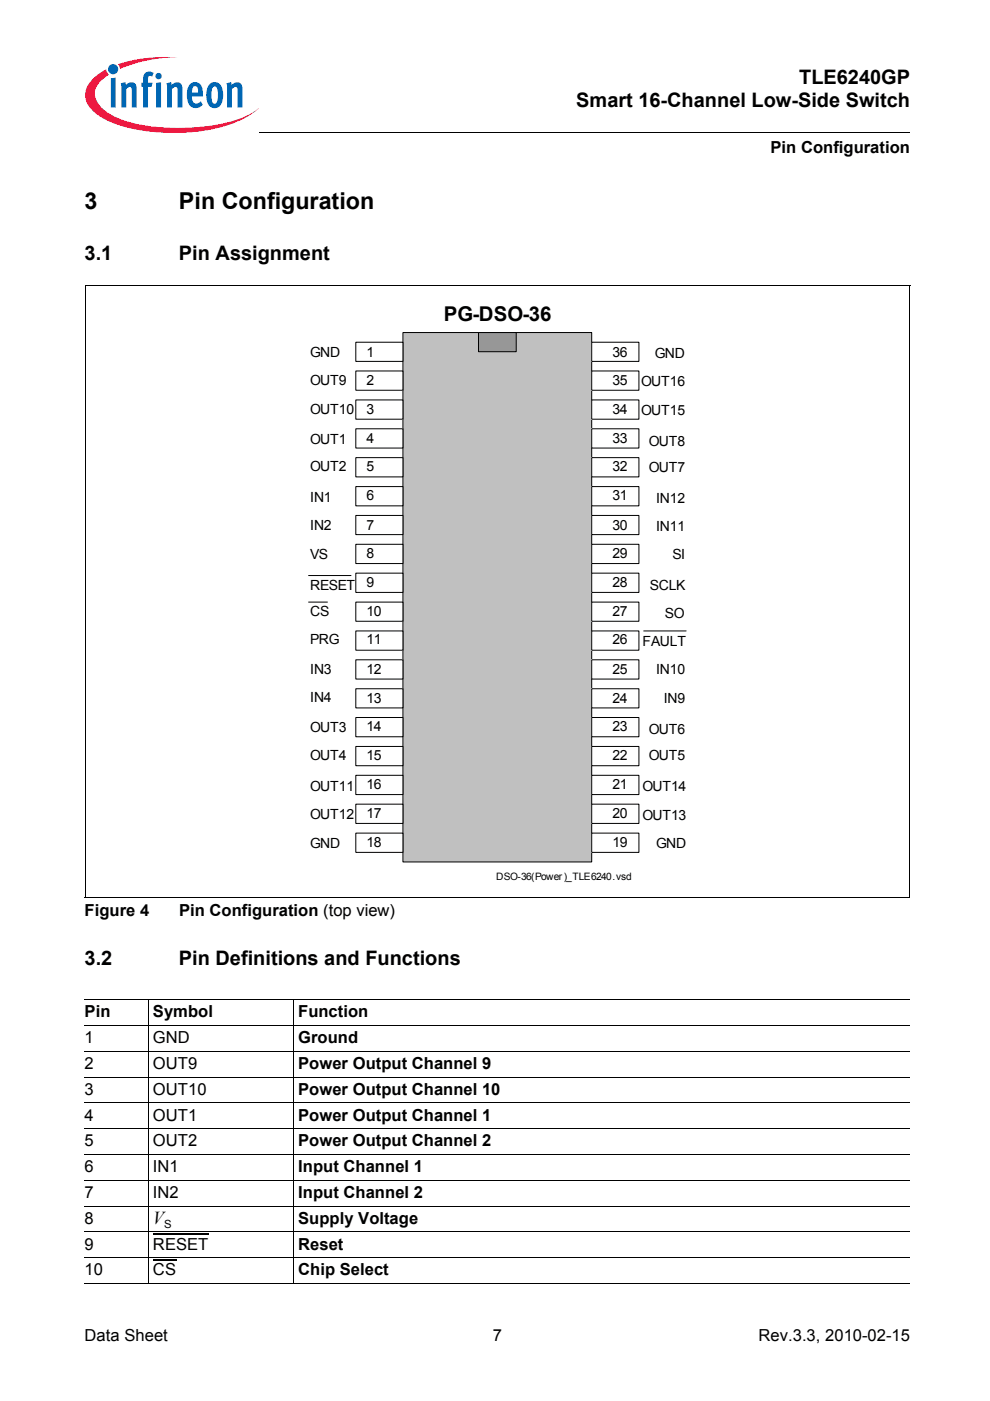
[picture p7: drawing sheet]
<svg xmlns="http://www.w3.org/2000/svg" width="210mm" height="297mm" viewBox="0 0 210 297" stroke-linecap="round" stroke-linejoin="round" font-family="sans-serif">
<circle cx="24" cy="14.7" r="1.08" fill="#0066b3"/>
<g fill="#ed1941">
<path d="M25 13.6l.8-.2a32.4 32.4 0 0 1 11.9-1.3 31.9 31.9 0 0 0-11.6 2.3l-.7 .2z"/>
<path d="M19.5 16.9a11.1 11.1 0 0 1 3-2.2l.2 .6 .4 .5a4.9 4.9 0 0 0-3 4.3 6.3 6.3 0 0 0 3.8 4.4 31.8 31.8 0 0 0 15.5 2.6 31.6 31.6 0 0 0 13.8-3l1.6-1.2a19.6 19.6 0 0 1-10.3 4.6 41.9 41.9 0 0 1-20.3-1.3 10.1 10.1 0 0 1-5.7-4.3 4.2 4.2 0 0 1 1-5z"/>
</g>
<g fill="#0066b3">
<path d="M23.5 16.6l1-.1v6.3h-1z"/>
<path d="M25.6 17.7l1-.3 .1 .6a1.21 1.21 0 0 1 1.4-.5 1.21 1.21 0 0 1 .9 1.3v4h-1.1v-4.1a.41 .41 0 0 0-.6-.2l-.5 .4v3.9h-1.1z"/>
<path d="M30.8 15.4l.8-.2 .8 .1 .2 .2-.3 .7h-.2a.47 .47 0 0 0-.7 .2v1.1h.9l-.2 .9h-.7v4.4h-1.1v-4.4h-.3v-.9h.3v-.7a1.75 1.75 0 0 1 .5-1.4z"/>
<path d="M35.3 17.7l1-.3 .1 .6a1.21 1.21 0 0 1 1.4-.5 1.21 1.21 0 0 1 .9 1.3v4h-1.1v-4.1a.41 .41 0 0 0-.6-.2l-.5 .4v3.9h-1.1z"/>
<path d="M48 17.7l1-.3 .1 .6a1.21 1.21 0 0 1 1.5-.5 1.21 1.21 0 0 1 .8 1.3v4h-1l-.1-4.1a.41 .41 0 0 0-.6-.2l-.5 .4v3.9h-1z"/>
<path d="M32.9 16.1a.7 .7 0 0 1 1.4 0 .7 .7 0 0 1-1.4 0zM33.1 17.6l1-.2v5.4h-1z"/>
<path d="M40.4 17.8a1.58 1.58 0 0 1 1.7-.2 1.58 1.58 0 0 1 .9 1.5v1.4h-2.3a1.08 1.08 0 0 0 .3 1.1 1.08 1.08 0 0 0 1.1 .2l.5-.3 .4 .7a1.87 1.87 0 0 1-2.2 .6 1.87 1.87 0 0 1-1.1-1.9v-1.7l.2-.8zM40.9 18.5l-.2 1.1h1.3v-.7a.58 .58 0 0 0-.4-.6 .58 .58 0 0 0-.7 .2z"/>
<path d="M44.6 17.7a1.75 1.75 0 0 1 1.9 0 1.75 1.75 0 0 1 .8 1.7v1.3a1.95 1.95 0 0 1-2.3 2.1 2.91 2.91 0 0 1-1.2-3.2 2.77 2.77 0 0 1 .8-1.9zM45.2 18.5a4.3 4.3 0 0 0 0 3.4l.3 .1a1.53 1.53 0 0 0 .7-1.9v-.4a1.18 1.18 0 0 0-.7-1.4z"/>
</g>
<path d="M17.9 29h46v5h-46z" fill="#fff"/>
<path d="M54.9 28l.1 .1z" fill="#000"/>
<g fill="none" stroke="#000" stroke-width=".21">
<path d="M55 28h137.8M17.9 212h175.1M17.9 217.4h175.1M31.4 211.9v60.2M62.2 211.9v60.2M17.9 222.9h175.1M17.9 228.4h175.1M17.9 233.8h175.1M17.9 239.3h175.1M17.9 244.8h175.1M17.9 250.2h175.1M17.9 255.7h175.1"/>
<path d="M17.9 261.2h175.1M17.9 266.6h175.1M17.9 272.1h175.1"/>
</g>
<path d="M32.4 261.6h11.8M32.4 267.1h4.9" fill="none" stroke="#000" stroke-width=".25"/>
<path d="M85.4 70.5h40.1v112.3h-40.1z" fill="#c0c0c0"/>
<path d="M85.4 70.5h40.1v112.3h-40.1z" fill="none" stroke="#000" stroke-width=".21"/>
<path d="M75.4 72.6h10v4h-10z" fill="#fff"/>
<path d="M75.4 72.6h10v4h-10z" fill="none" stroke="#000" stroke-width=".21"/>
<path d="M75.4 78.7h10v4h-10z" fill="#fff"/>
<path d="M75.4 78.7h10v4h-10z" fill="none" stroke="#000" stroke-width=".21"/>
<path d="M75.4 84.8h10v4.1h-10z" fill="#fff"/>
<path d="M75.4 84.8h10v4.1h-10z" fill="none" stroke="#000" stroke-width=".21"/>
<path d="M75.4 90.9h10v4.1h-10z" fill="#fff"/>
<path d="M75.4 90.9h10v4.1h-10z" fill="none" stroke="#000" stroke-width=".21"/>
<path d="M75.4 97h10v4.1h-10z" fill="#fff"/>
<path d="M75.4 97h10v4.1h-10z" fill="none" stroke="#000" stroke-width=".21"/>
<path d="M75.4 103.2h10v4.1h-10z" fill="#fff"/>
<path d="M75.4 103.2h10v4.1h-10z" fill="none" stroke="#000" stroke-width=".21"/>
<path d="M75.4 109.3h10v4h-10z" fill="#fff"/>
<path d="M75.4 109.3h10v4h-10z" fill="none" stroke="#000" stroke-width=".21"/>
<path d="M75.4 115.4h10v4.1h-10z" fill="#fff"/>
<path d="M75.4 115.4h10v4.1h-10z" fill="none" stroke="#000" stroke-width=".21"/>
<path d="M75.4 121.5h10v4.1h-10z" fill="#fff"/>
<path d="M75.4 121.5h10v4.1h-10z" fill="none" stroke="#000" stroke-width=".21"/>
<path d="M75.4 127.7h10v4h-10z" fill="#fff"/>
<path d="M75.4 127.7h10v4h-10z" fill="none" stroke="#000" stroke-width=".21"/>
<path d="M75.4 139.9h10v4.1h-10z" fill="#fff"/>
<path d="M75.4 139.9h10v4.1h-10z" fill="none" stroke="#000" stroke-width=".21"/>
<path d="M75.4 146h10v4.1h-10z" fill="#fff"/>
<path d="M75.4 146h10v4.1h-10z" fill="none" stroke="#000" stroke-width=".21"/>
<path d="M75.4 152.1h10v4.1h-10z" fill="#fff"/>
<path d="M75.4 152.1h10v4.1h-10z" fill="none" stroke="#000" stroke-width=".21"/>
<path d="M75.4 158.3h10v4h-10z" fill="#fff"/>
<path d="M75.4 158.3h10v4h-10z" fill="none" stroke="#000" stroke-width=".21"/>
<path d="M75.4 164.4h10v4.1h-10z" fill="#fff"/>
<path d="M75.4 164.4h10v4.1h-10z" fill="none" stroke="#000" stroke-width=".21"/>
<path d="M75.4 170.5h10v4.1h-10z" fill="#fff"/>
<path d="M75.4 170.5h10v4.1h-10z" fill="none" stroke="#000" stroke-width=".21"/>
<path d="M75.4 176.6h10v4.1h-10z" fill="#fff"/>
<path d="M75.4 176.6h10v4.1h-10z" fill="none" stroke="#000" stroke-width=".21"/>
<path d="M125.5 72.6h10v4h-10z" fill="#fff"/>
<path d="M125.5 72.6h10v4h-10z" fill="none" stroke="#000" stroke-width=".21"/>
<path d="M125.5 84.8h10v4.1h-10z" fill="#fff"/>
<path d="M125.5 84.8h10v4.1h-10z" fill="none" stroke="#000" stroke-width=".21"/>
<path d="M125.5 90.9h10v4.1h-10z" fill="#fff"/>
<path d="M125.5 90.9h10v4.1h-10z" fill="none" stroke="#000" stroke-width=".21"/>
<path d="M125.5 97h10v4.1h-10z" fill="#fff"/>
<path d="M125.5 97h10v4.1h-10z" fill="none" stroke="#000" stroke-width=".21"/>
<path d="M125.5 103.2h10v4.1h-10z" fill="#fff"/>
<path d="M125.5 103.2h10v4.1h-10z" fill="none" stroke="#000" stroke-width=".21"/>
<path d="M125.5 109.3h10v4h-10z" fill="#fff"/>
<path d="M125.5 109.3h10v4h-10z" fill="none" stroke="#000" stroke-width=".21"/>
<path d="M125.5 115.4h10v4.1h-10z" fill="#fff"/>
<path d="M125.5 115.4h10v4.1h-10z" fill="none" stroke="#000" stroke-width=".21"/>
<path d="M125.5 121.5h10v4.1h-10z" fill="#fff"/>
<path d="M125.5 121.5h10v4.1h-10z" fill="none" stroke="#000" stroke-width=".21"/>
<path d="M125.5 127.7h10v4h-10z" fill="#fff"/>
<path d="M125.5 127.7h10v4h-10z" fill="none" stroke="#000" stroke-width=".21"/>
<path d="M125.5 133.8h10v4.1h-10z" fill="#fff"/>
<path d="M125.5 133.8h10v4.1h-10z" fill="none" stroke="#000" stroke-width=".21"/>
<path d="M125.5 139.9h10v4.1h-10z" fill="#fff"/>
<path d="M125.5 139.9h10v4.1h-10z" fill="none" stroke="#000" stroke-width=".21"/>
<path d="M125.5 146h10v4.1h-10z" fill="#fff"/>
<path d="M125.5 146h10v4.1h-10z" fill="none" stroke="#000" stroke-width=".21"/>
<path d="M125.5 152.1h10v4.1h-10z" fill="#fff"/>
<path d="M125.5 152.1h10v4.1h-10z" fill="none" stroke="#000" stroke-width=".21"/>
<path d="M125.5 158.3h10v4h-10z" fill="#fff"/>
<path d="M125.5 158.3h10v4h-10z" fill="none" stroke="#000" stroke-width=".21"/>
<path d="M125.5 164.4h10v4.1h-10z" fill="#fff"/>
<path d="M125.5 164.4h10v4.1h-10z" fill="none" stroke="#000" stroke-width=".21"/>
<path d="M125.5 170.5h10v4.1h-10z" fill="#fff"/>
<path d="M125.5 170.5h10v4.1h-10z" fill="none" stroke="#000" stroke-width=".21"/>
<path d="M125.5 176.6h10v4.1h-10z" fill="#fff"/>
<path d="M125.5 176.6h10v4.1h-10z" fill="none" stroke="#000" stroke-width=".21"/>
<path d="M75.4 133.8h10v4.1h-10z" fill="#fff"/>
<path d="M75.4 133.8h10v4.1h-10z" fill="none" stroke="#000" stroke-width=".21"/>
<path d="M125.5 78.7h10v4h-10z" fill="#fff"/>
<path d="M125.5 78.7h10v4h-10z" fill="none" stroke="#000" stroke-width=".21"/>
<path d="M101.5 70.5h8v4.1h-8z" fill="#969696"/>
<path d="M18 60.5h175M18 60.4v130M101.5 70.5h8v4.1h-8zM192.9 60.5v129.9M65.4 122h9M65.4 127.7h4M136.5 133.8h9M18 190.4h174.9" fill="none" stroke="#000" stroke-width=".21"/>
<g font-size="4.9">
<text x="17.9" y="44.3">3</text>
<text x="38" y="44.3">Pin Configuration</text>
</g>
<text font-size="4.3" x="94.1" y="68.1">PG-DSO-36</text>
<g font-size="4.2">
<text x="169.4" y="17.8">TLE6240GP</text>
<text x="122.2" y="22.8">Smart 16-Channel Low-Side Switch</text>
<text x="17.9" y="55.1">3.1</text>
<text x="37.9" y="55.1">Pin Assignment</text>
<text x="17.9" y="204.5">3.2</text>
<text x="38" y="204.5">Pin Definitions and Functions</text>
</g>
<text font-size="3.9" x="32.4" y="259.4">V</text>
<g font-size="3.5">
<text x="163.4" y="32.5">Pin Configuration</text>
<text x="17.9" y="194.2">Figure 4</text>
<text x="38" y="194.2">Pin Configuration (top view)</text>
<text x="17.9" y="215.7">Pin</text>
<text x="32.4" y="215.7">Symbol</text>
<text x="63.2" y="215.7">Function</text>
<text x="17.9" y="221.2">1</text>
<text x="32.4" y="221.2">GND</text>
<text x="63.2" y="221.2">Ground</text>
<text x="17.9" y="226.6">2</text>
<text x="32.4" y="226.6">OUT9</text>
<text x="63.2" y="226.6">Power Output Channel 9</text>
<text x="17.9" y="232.1">3</text>
<text x="32.4" y="232.1">OUT10</text>
<text x="63.2" y="232.1">Power Output Channel 10</text>
<text x="17.9" y="237.6">4</text>
<text x="32.4" y="237.6">OUT1</text>
<text x="63.2" y="237.6">Power Output Channel 1</text>
<text x="17.9" y="243">5</text>
<text x="32.4" y="243">OUT2</text>
<text x="63.2" y="243">Power Output Channel 2</text>
<text x="17.9" y="248.5">6</text>
<text x="32.4" y="248.5">IN1</text>
<text x="63.2" y="248.5">Input Channel 1</text>
<text x="17.9" y="254">7</text>
<text x="32.4" y="254">IN2</text>
<text x="63.2" y="254">Input Channel 2</text>
<text x="17.9" y="259.4">8</text>
<text x="63.2" y="259.4">Supply Voltage</text>
<text x="17.9" y="264.9">9</text>
<text x="32.4" y="264.9">RESET</text>
<text x="63.2" y="264.9">Reset</text>
<text x="17.9" y="270.4">10</text>
<text x="32.4" y="270.4">CS</text>
<text x="63.2" y="270.4">Chip Select</text>
<text x="17.9" y="284.4">Data Sheet</text>
<text x="104.5" y="284.4">7</text>
<text x="160.8" y="284.4">Rev.3.3, 2010-02-15</text>
</g>
<g font-size="3">
<text x="65.8" y="75.6">GND</text>
<text x="77.7" y="75.6">1</text>
<text x="129.9" y="75.6">36</text>
<text x="138.9" y="75.9">GND</text>
<text x="65.8" y="81.5">OUT9</text>
<text x="77.7" y="81.5">2</text>
<text x="129.9" y="81.5">35</text>
<text x="136" y="81.8">OUT16</text>
<text x="65.8" y="87.8">OUT10</text>
<text x="77.7" y="87.8">3</text>
<text x="129.9" y="87.8">34</text>
<text x="136" y="88">OUT15</text>
<text x="65.8" y="94.2">OUT1</text>
<text x="77.7" y="94">4</text>
<text x="129.9" y="94">33</text>
<text x="137.5" y="94.5">OUT8</text>
<text x="65.8" y="99.9">OUT2</text>
<text x="77.7" y="99.9">5</text>
<text x="129.9" y="99.9">32</text>
<text x="137.5" y="100.2">OUT7</text>
<text x="65.8" y="106.4">IN1</text>
<text x="77.7" y="106.1">6</text>
<text x="129.9" y="106.1">31</text>
<text x="139.1" y="106.7">IN12</text>
<text x="65.8" y="112.3">IN2</text>
<text x="77.7" y="112.3">7</text>
<text x="129.9" y="112.3">30</text>
<text x="139.1" y="112.6">IN11</text>
<text x="65.8" y="118.5">VS</text>
<text x="77.7" y="118.3">8</text>
<text x="129.9" y="118.3">29</text>
<text x="142.6" y="118.5">SI</text>
<text x="65.8" y="125">RESET</text>
<text x="77.7" y="124.5">9</text>
<text x="129.9" y="124.5">28</text>
<text x="137.8" y="125">SCLK</text>
<text x="65.8" y="130.7">CS</text>
<text x="77.7" y="130.7">10</text>
<text x="129.9" y="130.7">27</text>
<text x="141" y="131">SO</text>
<text x="65.8" y="136.6">PRG</text>
<text x="77.7" y="136.6">11</text>
<text x="129.9" y="136.6">26</text>
<text x="136.2" y="136.9">FAULT</text>
<text x="65.8" y="142.8">IN3</text>
<text x="77.7" y="142.8">12</text>
<text x="129.9" y="142.8">25</text>
<text x="139.1" y="142.8">IN10</text>
<text x="65.8" y="148.8">IN4</text>
<text x="77.7" y="149">13</text>
<text x="129.9" y="149">24</text>
<text x="140.7" y="149">IN9</text>
<text x="65.8" y="155.2">OUT3</text>
<text x="77.7" y="155">14</text>
<text x="129.9" y="155">23</text>
<text x="137.5" y="155.5">OUT6</text>
<text x="65.8" y="161.2">OUT4</text>
<text x="77.7" y="161.2">15</text>
<text x="129.9" y="161.2">22</text>
<text x="137.5" y="161.2">OUT5</text>
<text x="65.8" y="167.7">OUT11</text>
<text x="77.7" y="167.4">16</text>
<text x="129.9" y="167.4">21</text>
<text x="136.2" y="167.7">OUT14</text>
<text x="65.8" y="173.6">OUT12</text>
<text x="77.7" y="173.3">17</text>
<text x="129.9" y="173.3">20</text>
<text x="136.2" y="173.9">OUT13</text>
<text x="65.8" y="179.8">GND</text>
<text x="77.7" y="179.5">18</text>
<text x="129.9" y="179.5">19</text>
<text x="139.1" y="179.8">GND</text>
</g>
<text font-size="2.4" x="34.8" y="260.3">S</text>
<text font-size="2.2" x="105.2" y="186.6">DSO-36(Power)_TLE6240.vsd</text>
</svg>
